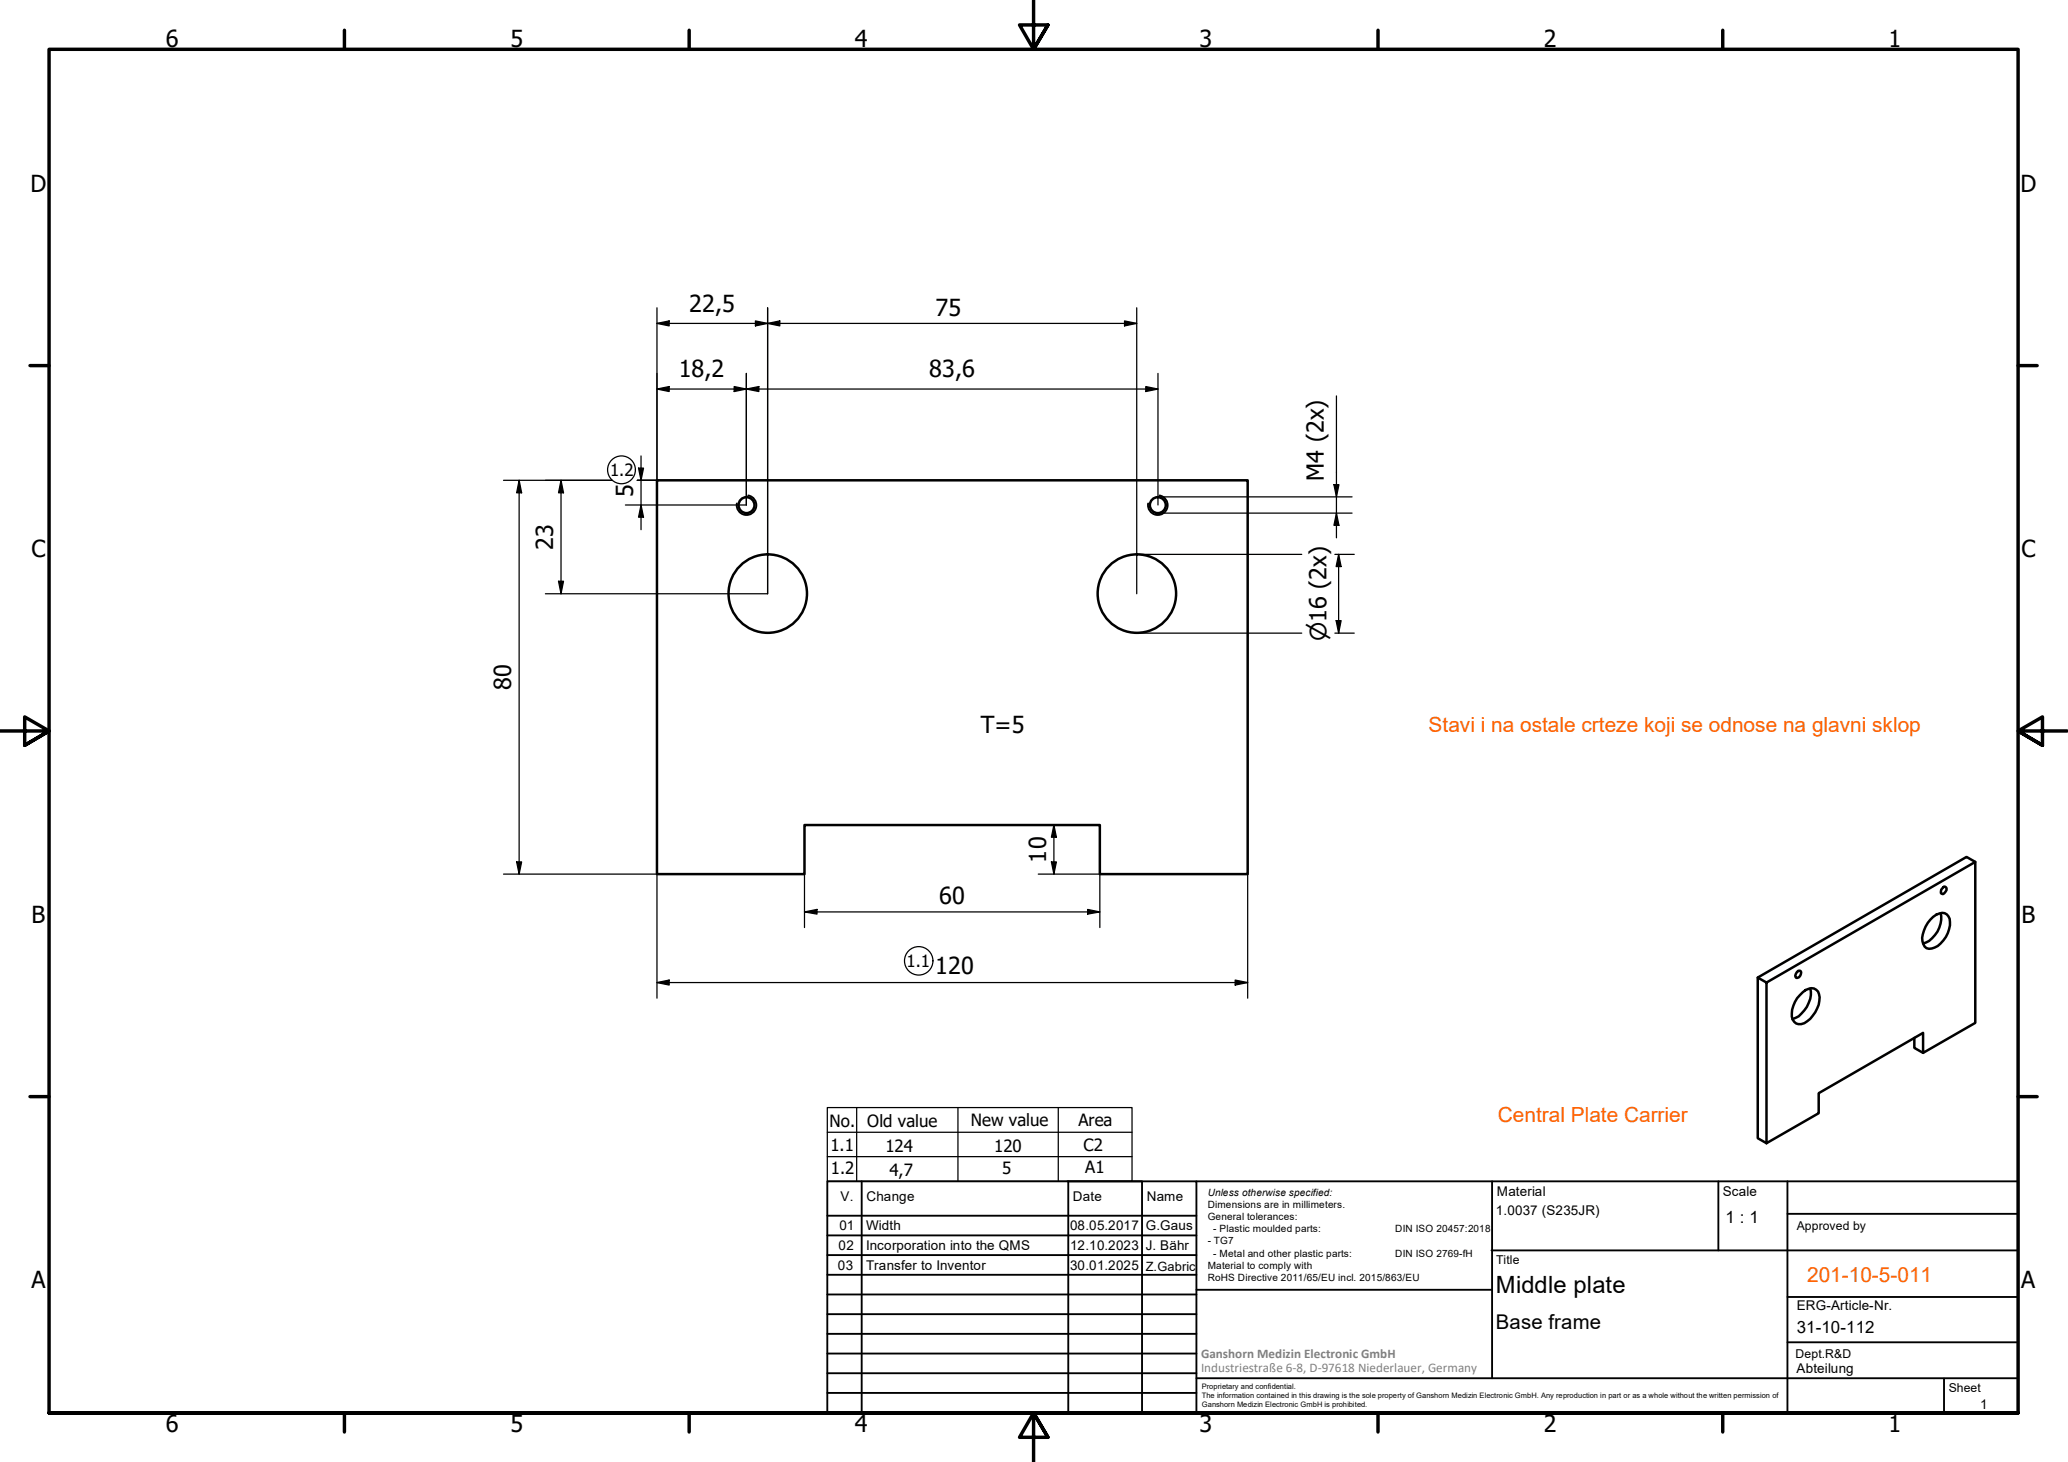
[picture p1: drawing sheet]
<svg xmlns="http://www.w3.org/2000/svg" width="420mm" height="297mm" viewBox="0 0 420 297" stroke-linecap="round" stroke-linejoin="round" font-family="sans-serif">
<!-- layer: Visible (ISO) -->
<g fill="none" stroke="#000" stroke-width=".51">
<path d="M133.5 97.6h120v80h-30v-10h-60.1v10h-29.9zM401.3 175.1l-1.8-1-42.4 24.5M358.9 199.6v32.7l10.6-6.1v-4.1l21.2-12.2v4l10.6-6.1v-32.7l-42.4 24.5-1.8-1v32.7l1.8 1M365.1 197.5l.2-.2h.5a.98 .98 0 0 1-.9 1.4 .78 .78 0 0 1 .2-1.2zM392.2 186.9a2.66 2.66 0 0 1 3.3-1.1 3.4 3.4 0 0 1 .2 3.8 4.9 4.9 0 0 1-3.8 3.2 1.54 1.54 0 0 1-1.3-1.6 6.1 6.1 0 0 1 1.6-4.3zM394.3 185.5a5.4 5.4 0 0 1-3.6 6.2M394.7 180.5l.2-.3 .5 .1a.95 .95 0 0 1-.6 1.4l-.3-.1a.78 .78 0 0 1 .2-1.1zM366.3 201.6a1.96 1.96 0 0 1 3.1-.1 5.2 5.2 0 0 1-1.6 5.5 2.68 2.68 0 0 1-2.9 .9 2.82 2.82 0 0 1-.5-3.6 5.7 5.7 0 0 1 1.9-2.7zM367.8 200.8a5.7 5.7 0 0 1-3.6 6.3M388.9 210.9v2l1.8 1"/>
<circle cx="151.7" cy="102.6" r="1.62"/>
<circle cx="235.2" cy="102.6" r="1.62"/>
<circle cx="156" cy="120.6" r="8"/>
<circle cx="231" cy="120.6" r="8"/>
</g>
<!-- layer: Visible Narrow (ISO) -->
<path d="M152 100.7a2 2 0 0 1 1.6 2.3 2 2 0 0 1-2.3 1.6 2 2 0 0 1-1.6-2.3M235.6 100.7a2 2 0 0 1 1.6 2.3 2 2 0 0 1-2.3 1.6 2 2 0 0 1-1.6-2.3" fill="none" stroke="#000" stroke-width=".38"/>
<!-- layer: Border (ISO) -->
<g fill="none" stroke="#000" stroke-width=".7">
<path d="M70 6.1v3.9M140 6.1v3.9M210 0v10l-2.9-4.9h5.8l-2.9 4.9 2.9-4.9M280 6.1v3.9M350 6.1v3.9M6.1 74.3h3.9M410 74.3h3.9M0 148.5h10l-5-2.8v5.7l5-2.9-5 2.9M420 148.5h-10l5-2.8v5.7l-5-2.9 5 2.9M6.1 222.8h3.9M410 222.8h3.9M10 287.1v-277.1h400v277.1h-400h400"/>
<path d="M70 287.1v3.8M140 287.1v3.8M212.9 292l-2.9-4.9 2.9 4.9h-5.8l2.9-4.9v9.9M280 287.1v3.8M350 287.1v3.8"/>
</g>
<!-- layer: TitleBlock -->
<g fill="none" stroke="#000" stroke-width=".38">
<path d="M168.1 251h75M168.1 247h75M168.1 255h75M168.1 259h75M175.1 240v47M216.9 240h15M217 240v47M232 240v47M243.1 240.1v46.9h-75v-47h241.9v47.1h-167M303 254h107M303.1 240v40M349.1 240v14"/>
<path d="M363.2 240v47.1M363.2 246.6h46.8M168.1 271h75M168.1 263h75M168.1 267h75M168.1 275h75M168.1 279h75M243.1 262.1h60M363.2 272.7h46.8M363.2 263.5h46.8M168.1 283h75M216.9 287h15"/>
<path d="M243.1 280h166.9M395 280.1v7"/>
</g>
<!-- layer: Sketch Geometry (ISO) -->
<g fill="none" stroke="#000" stroke-width=".25">
<path d="M168.1 230h61.9M168.1 235h61.9M168.1 225h61.9v15h-61.9zM174.1 225v15M194.6 225v15M215 225v15"/>
<circle cx="126.3" cy="95.5" r="2.83"/>
<circle cx="186.7" cy="195.2" r="2.89"/>
</g>
<!-- layer: Dimension (ISO) -->
<g fill="none" stroke="#000" stroke-width=".25">
<path d="M133.5 62.5v35.1h-4M133.5 79l2.5-.5v1.1zM133.5 65.7l2.5-.5v1zM133.5 65.7h97.4M133.5 79h101.8M149.2 78.5l2.4 .5-2.4 .6zM151.6 75.9v26.7h-24.5M151.6 79l2.6-.5v1.1zM153.5 65.2l2.5 .5-2.5 .5zM156 62.5v58.1h-45.2M156 65.7l2.4-.5v1zM228.5 65.2l2.4 .5-2.4 .5z"/>
<path d="M230.9 62.5v58.1M232.8 78.5l2.5 .5-2.5 .6zM235.3 75.9v26.7M102.3 97.6h22M105.5 97.6v80M105.5 97.6l.5 2.5h-1zM114 97.6v23M114 97.6l.5 2.5h-1zM129.7 95.1h1l-.5 2.5zM130.2 92.6v15M271 98.5h1l-.5 2.5zM271.5 80.4v28.9"/>
<path d="M113.5 118.1h1l-.5 2.5zM130.2 102.6l.5 2.5h-1zM230.9 112.6h33.6M235.3 104.3h39.4M235.3 101h39.4M271.2 112.6h3.9M271.5 104.3l.5 2.4h-1zM272 112.6v16M272 112.6l.5 2.5h-1zM230.9 128.6h33.6M271.2 128.6h3.9M271.5 126.1h1l-.5 2.5z"/>
<path d="M102.3 177.6h31.2v25.2M105 175.1h1l-.5 2.5zM163.4 177.6v10.9M210.9 177.6h12.6v10.9M213.6 175.1h1l-.5 2.5zM214.1 167.6v10M214.1 167.6l.5 2.5h-1zM253.5 177.6v25.2M133.5 199.6l2.5-.5v1zM133.5 199.6h120M163.4 185.3l2.6-.5v.9zM163.4 185.3h60.1"/>
<path d="M221 184.8l2.5 .5-2.5 .4zM251 199.1l2.5 .5-2.5 .5z"/>
</g>
<g fill="#000">
<path d="M133.5 79l2.5-.5v1.1zM133.5 65.7l2.5-.5v1zM149.2 78.5l2.4 .5-2.4 .6zM153.5 65.2l2.5 .5-2.5 .5zM151.6 79l2.6-.5v1.1zM156 65.7l2.4-.5v1zM228.5 65.2l2.4 .5-2.4 .5zM232.8 78.5l2.5 .5-2.5 .6zM129.7 95.1h1l-.5 2.5zM271 98.5h1l-.5 2.5zM105.5 97.6l.5 2.5h-1zM113.5 118.1h1l-.5 2.5z"/>
<path d="M114 97.6l.5 2.5h-1zM130.2 102.6l.5 2.5h-1zM271.5 104.3l.5 2.4h-1zM272 112.6l.5 2.5h-1zM271.5 126.1h1l-.5 2.5zM105 175.1h1l-.5 2.5zM213.6 175.1h1l-.5 2.5zM214.1 167.6l.5 2.5h-1zM133.5 199.6l2.5-.5v1zM163.4 185.3l2.6-.5v.9zM221 184.8l2.5 .5-2.5 .4zM251 199.1l2.5 .5-2.5 .5z"/>
</g>
<g font-size="4.8">
<text x="33.7" y="9.6">6</text>
<text x="103.7" y="9.6">5</text>
<text x="173.7" y="9.6">4</text>
<text x="243.7" y="9.6">3</text>
<text x="313.7" y="9.6">2</text>
<text x="383.7" y="9.6">1</text>
<text x="6.2" y="38.9">D</text>
<text x="410.5" y="38.9">D</text>
<text x="140" y="63.4">22,5</text>
<text x="190.1" y="64.1">75</text>
<text x="137.9" y="76.6">18,2</text>
<text x="188.8" y="76.6">83,6</text>
<text x="128.7" y="101" transform="rotate(-90 128.7 101)">5</text>
<text x="269" y="97.7" transform="rotate(-90 269 97.7)">M4 (2x)</text>
<text x="6.4" y="113.1">C</text>
<text x="112.4" y="111.7" transform="rotate(-90 112.4 111.7)">23</text>
<text x="410.7" y="113.1">C</text>
<text x="103.9" y="140.3" transform="rotate(-90 103.9 140.3)">80</text>
<text x="199.3" y="148.8">T=5</text>
<text x="212.5" y="175.2" transform="rotate(-90 212.5 175.2)">10</text>
<text x="190.8" y="183.6">60</text>
<text x="6.4" y="187.4">B</text>
<text x="410.7" y="187.4">B</text>
<text x="190" y="198">120</text>
<text x="6.4" y="261.7">A</text>
<text x="303.9" y="262.6">Middle plate</text>
<text x="410.7" y="261.7">A</text>
<text x="33.7" y="290.9">6</text>
<text x="103.7" y="290.9">5</text>
<text x="173.7" y="290.9">4</text>
<text x="243.7" y="290.9">3</text>
<text x="313.7" y="290.9">2</text>
<text x="383.7" y="290.9">1</text>
</g>
<text font-size="4.6" x="269.5" y="130.3" transform="rotate(-90 269.5 130.3)">⌀16 (2x)</text>
<text font-size="4.2" fill="#ff6100" x="290.3" y="148.7">Stavi i na ostale crteze koji se odnose na glavni sklop</text>
<g font-size="4.2" fill="#ff6200">
<text x="304.3" y="228">Central Plate Carrier</text>
<text x="367.2" y="260.4">201-10-5-011</text>
</g>
<text font-size="4.1" x="303.9" y="270.1">Base frame</text>
<g font-size="3.4">
<text x="124" y="96.6">1.2</text>
<text x="184.1" y="196.5">1.1</text>
<text x="168.5" y="229">No.</text>
<text x="168.7" y="233.9">1.1</text>
<text x="176.2" y="228.9">Old value</text>
<text x="197.2" y="228.7">New value</text>
<text x="219.1" y="228.8">Area</text>
<text x="220.2" y="233.8">C2</text>
<text x="168.8" y="238.4">1.2</text>
<text x="179.9" y="234">124</text>
<text x="180.7" y="238.9">4,7</text>
<text x="202" y="234">120</text>
<text x="203.6" y="238.6">5</text>
<text x="220.5" y="238.3">A1</text>
<text x="350.6" y="248.5">1 : 1</text>
<text x="365.1" y="270.9">31-10-112</text>
</g>
<g font-size="2.7">
<text x="170.8" y="244">V.</text>
<text x="176" y="244">Change</text>
<text x="218" y="244">Date</text>
<text x="233" y="244">Name</text>
<text x="304.1" y="243">Material</text>
<text x="350" y="243.1">Scale</text>
<text x="170.6" y="249.9">01</text>
<text x="176" y="249.9">Width</text>
<text x="217.4" y="250">08.05.2017</text>
<text x="232.8" y="250">G.Gaus</text>
<text x="303.9" y="246.8">1.0037 (S235JR)</text>
<text x="170.2" y="258">03</text>
<text x="170.4" y="254">02</text>
<text x="176" y="254">Incorporation into the QMS</text>
<text x="176" y="258">Transfer to Inventor</text>
<text x="217.4" y="254">12.10.2023</text>
<text x="217.4" y="258">30.01.2025</text>
<text x="232.8" y="254">J. Bähr</text>
<text x="365.1" y="266.1">ERG-Article-Nr.</text>
<text x="365" y="279">Abteilung</text>
<text x="402.3" y="286.2">1</text>
</g>
<g font-size="2.7" fill="#808080">
<text x="244" y="275.8">Ganshorn Medizin Electronic GmbH</text>
<text x="244" y="278.7">Industriestraße 6-8, D-97618 Niederlauer, Germany</text>
</g>
<text font-size="2.6" x="232.8" y="258.3">Z.Gabric</text>
<g font-size="2.5">
<text x="365.1" y="249.9">Approved by</text>
<text x="304" y="256.8">Title</text>
<text x="364.8" y="275.8">Dept.R&amp;D</text>
<text x="395.9" y="282.9">Sheet</text>
</g>
<g font-size="2">
<text x="245.4" y="242.9">Unless otherwise specified:</text>
<text x="245.4" y="245.4">Dimensions are in millimeters.</text>
<text x="245.4" y="247.9">General tolerances:</text>
<text x="246.5" y="250.4">- Plastic moulded parts:</text>
<text x="283.5" y="250.4">DIN ISO 20457:2018</text>
<text x="245.4" y="252.8">- TG7</text>
<text x="245.4" y="257.9">Material to comply with</text>
<text x="246.5" y="255.4">- Metal and other plastic parts:</text>
<text x="283.5" y="255.4">DIN ISO 2769-fH</text>
<text x="245.4" y="260.3">RoHS Directive 2011/65/EU incl. 2015/863/EU</text>
</g>
<g font-size="1.5">
<text x="244.2" y="282.2">Proprietary and confidential.</text>
<text x="244.2" y="284">The information contained in this drawing is the sole property of Ganshorn Medizin Electronic GmbH. Any reproduction in part or as a whole without the written permission of</text>
<text x="244.2" y="285.8">Ganshorn Medizin Electronic GmbH is prohibited.</text>
</g>
</svg>
